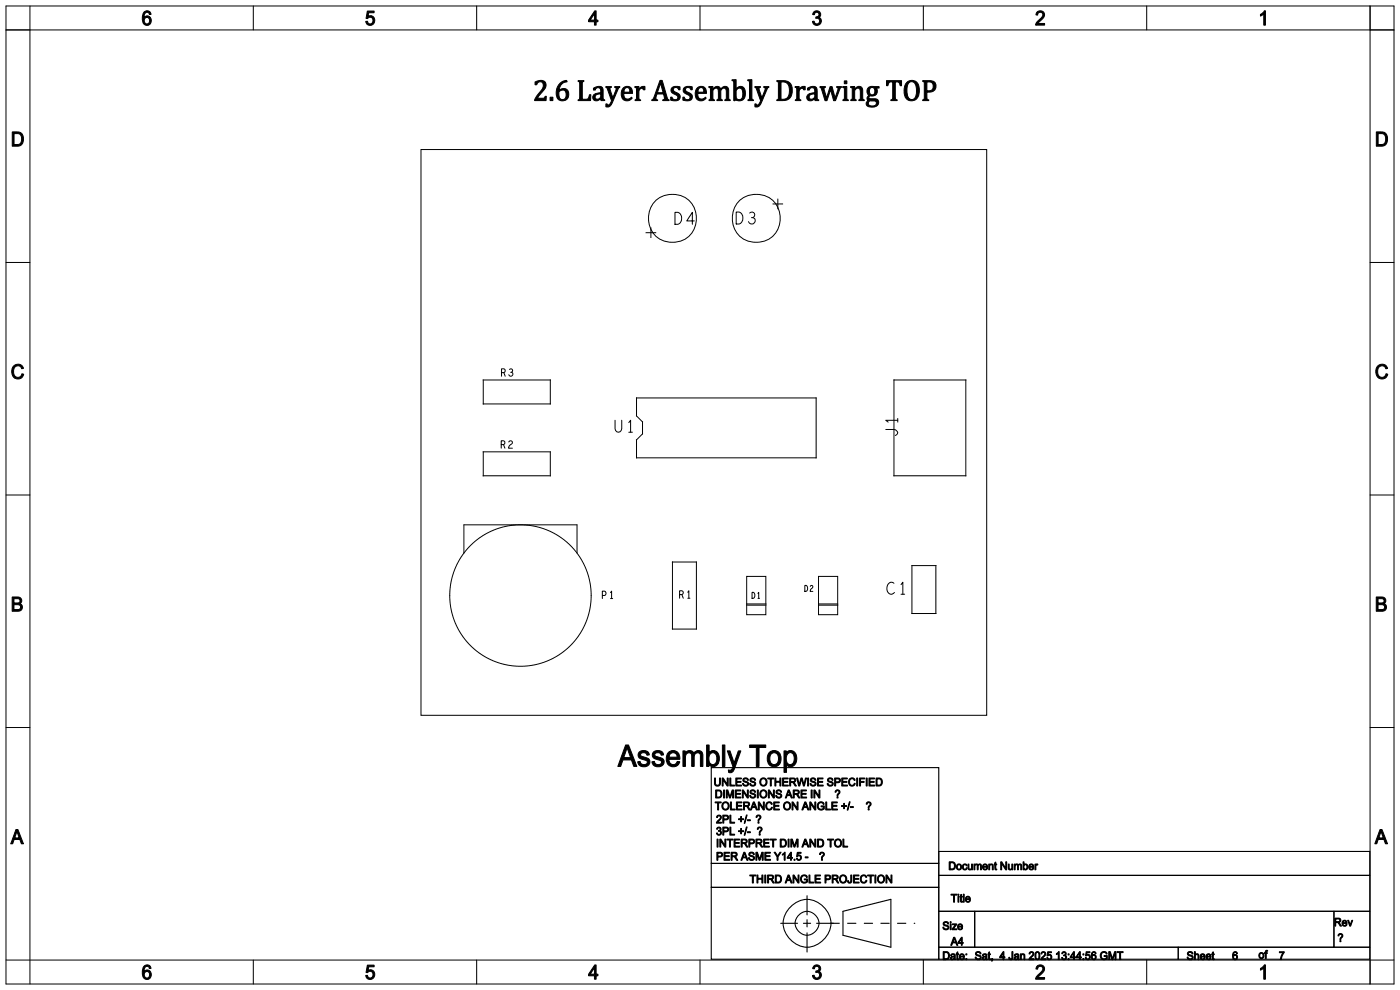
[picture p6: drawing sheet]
<svg xmlns="http://www.w3.org/2000/svg" width="297mm" height="210mm" viewBox="0 0 297 210" stroke-linecap="round" stroke-linejoin="round" font-family="sans-serif">
<g fill="none" stroke="#000" stroke-width=".21">
<path d="M1.3 1.3h294.4v207.4h-294.4zM1.3 6.3h294.4M6.3 1.3v207.4M53.7 1.3v5M101.1 1.3v5M148.5 1.3v5M195.9 1.3v5M243.2 1.3v5M290.6 1.3v207.4M1.3 55.7h5M290.6 55.7h5.1M1.3 105h5"/>
<path d="M290.6 105h5.1M1.3 154.3h5M290.6 154.3h5.1M1.3 203.6h294.4M53.7 203.6v5.1M101.1 203.6v5.1M148.5 203.6v5.1M195.9 203.6v5.1M243.2 203.6v5.1"/>
</g>
<path d="M89.3 31.7h120v120h-120z" fill="none" stroke="#000" stroke-width=".21"/>
<g fill="none" stroke="#000" stroke-width=".21">
<path d="M137.1 49.4h2M138.1 48.3v2.1M164 43.3h2M165 42.2v2.1M102.5 80.6h14.2v5.1h-14.2zM102.5 95.8h14.2v5.1h-14.2zM135 84.4h38.1v12.7h-38.1v-3.8l1.3-1.3v-2.5l-1.3-1.3zM189.6 80.6h15.3v20.3h-15.3zM98.4 117.3v-6h24v6M142.6 119.2h5.1v14.2h-5.1zM193.4 120h5.1v10.1h-5.1zM158.4 122.3h4.1v8.1h-4.1z"/>
<path d="M158.4 128.1h4.1M158.4 128.3h4.1M173.6 122.3h4.1v8.1h-4.1zM173.6 128.1h4.1M173.6 128.3h4.1"/>
<circle cx="142.6" cy="46.3" r="5.1"/>
<circle cx="160.4" cy="46.3" r="5.1"/>
<circle cx="110.4" cy="126.3" r="15"/>
</g>
<g fill="none" stroke="#000" stroke-width=".21">
<path d="M143.2 45a1.28 1.28 0 0 1 1.4 1.3 1.28 1.28 0 0 1-1.4 1.3zM147.3 46.9h-1.6l1.2-1.9v2.6M156.2 45a1.28 1.28 0 0 1 1.4 1.2 1.28 1.28 0 0 1-1.4 1.3zM159 45.2a.62 .62 0 0 1 1 0 .62 .62 0 0 1-.3 1M159.4 46.2a.72 .72 0 0 1 .8 .6 .72 .72 0 0 1-.6 .8 .72 .72 0 0 1-.8-.6M108.1 78.4a.38 .38 0 0 1 .6 0 .38 .38 0 0 1-.2 .6M108.3 79a.44 .44 0 0 1 .5 .3 .44 .44 0 0 1-.4 .5 .44 .44 0 0 1-.5-.3M107.9 93.8a.4 .4 0 0 1 .6-.3 .4 .4 0 0 1 .1 .6 1.05 1.05 0 0 0-.7 1h.8M130.5 89.1v1.9a.71 .71 0 0 0 .7 .7 .71 .71 0 0 0 .7-.7v-1.9M133.4 89.6l.4-.5v2.6M133.4 91.7h.8M187.9 91.1h1.7a.67 .67 0 0 1 .8 .5 .67 .67 0 0 1-.5 .8"/>
<path d="M190.4 89.1h-2.5l.5 .4M190.4 88.8v.7M127.8 126.3h.4a.49 .49 0 0 0 .4-.5 .49 .49 0 0 0-.4-.4h-.4v1.6M129.5 125.7l.2-.3v1.6M129.5 127h.5M145.9 126.9h.5M189.6 123.7a1.01 1.01 0 0 0-1.1 .1 1.01 1.01 0 0 0-.4 1.1 .91 .91 0 0 0 .5 1 .91 .91 0 0 0 1.1-.2M191.1 124l.4-.5v2.5M191.1 126h.8"/>
</g>
<g fill="none" stroke="#000" stroke-width=".24">
<path d="M150.9 162.8h48.2v20.3h-48.2zM150.9 183.1h48.2v5.1h-48.2zM150.9 188.2h48.2v15.3h-48.2zM165.6 195.8h3.6M170.4 195.8h1.6M171.2 190v4.1M171.2 195.1v1.5M171.2 197.9v4M173.2 195.8h3.6M178.8 193.3l10.2-2.5v10.1l-10.2-2.5zM199.1 180.6h91.5v5.1h-91.5zM199.1 185.7h91.5v7.6h-91.5z"/>
<path d="M199.1 193.3h7.7v7.6h-7.7zM206.8 193.3h76.2v7.6h-76.2zM283 193.3h7.6v7.6h-7.6zM199.1 200.9h50.8v2.6h-50.8zM249.9 200.9h40.7v2.6h-40.7z"/>
</g>
<path d="M176.3 195.8h17.8" fill="none" stroke="#000" stroke-width=".24" stroke-dasharray="1.8 1.8"/>
<g fill="none" stroke="#000" stroke-width=".23">
<path d="M168 192a5 5 0 0 1 8.2 3 5.2 5.2 0 0 1-5.8 5.8 5 5 0 0 1-4-3.6 5 5 0 0 1 1.6-5.2z"/>
<circle cx="171.2" cy="195.8" r="2.5"/>
</g>
<g font-size="6.3">
<text x="113" y="21.3">2.6 Layer Assembly Drawing TOP</text>
<text x="131.1" y="162.6">Assembly Top</text>
</g>
<g font-size="4.2">
<text x="30" y="5.3">6</text>
<text x="77.4" y="5.3">5</text>
<text x="124.8" y="5.3">4</text>
<text x="172.2" y="5.3">3</text>
<text x="219.6" y="5.3">2</text>
<text x="266.9" y="5.3">1</text>
<text x="2.3" y="31">D</text>
<text x="291.6" y="31">D</text>
<text x="2.3" y="80.3">C</text>
<text x="291.6" y="80.3">C</text>
<text x="2.3" y="129.7">B</text>
<text x="291.6" y="129.7">B</text>
<text x="2.3" y="179">A</text>
<text x="291.6" y="179">A</text>
<text x="30" y="207.7">6</text>
<text x="77.4" y="207.7">5</text>
<text x="124.8" y="207.7">4</text>
<text x="172.2" y="207.7">3</text>
<text x="219.6" y="207.7">2</text>
<text x="266.9" y="207.7">1</text>
</g>
<g font-size="2.4">
<text x="151.4" y="166.7">UNLESS OTHERWISE SPECIFIED</text>
<text x="151.6" y="169.3">DIMENSIONS ARE IN</text>
<text x="151.6" y="171.8">TOLERANCE ON ANGLE +/-</text>
<text x="177" y="169.3">?</text>
<text x="183.6" y="171.8">?</text>
<text x="151.9" y="174.6">2PL +/- ?</text>
<text x="151.9" y="177.1">3PL +/- ?</text>
<text x="151.9" y="179.7">INTERPRET DIM AND TOL</text>
<text x="151.9" y="182.5">PER ASME Y14.5 -</text>
<text x="173.7" y="182.5">?</text>
<text x="201.2" y="184.5">Document Number</text>
<text x="159" y="187.3">THIRD ANGLE PROJECTION</text>
<text x="201.7" y="191.4">Title</text>
<text x="199.9" y="197.2">Size</text>
<text x="283" y="196.4">Rev</text>
<text x="199.9" y="203.5">Date: Sat, 4 Jan 2025 13:44:56 GMT</text>
<text x="201.7" y="200.5">A4</text>
<text x="251.7" y="203.5">Sheet</text>
<text x="261.4" y="203.5">6</text>
<text x="267" y="203.3">of</text>
<text x="271.3" y="203.5">7</text>
<text x="283.7" y="199.7">?</text>
</g>
<g font-size="1.6">
<text x="106.2" y="79.8">R3</text>
<text x="106.1" y="95.1">R2</text>
<text x="144" y="126.9">R1</text>
</g>
<g font-size="1.3">
<text x="170.6" y="125.4">D2</text>
<text x="159.4" y="126.9">D1</text>
</g>
</svg>
